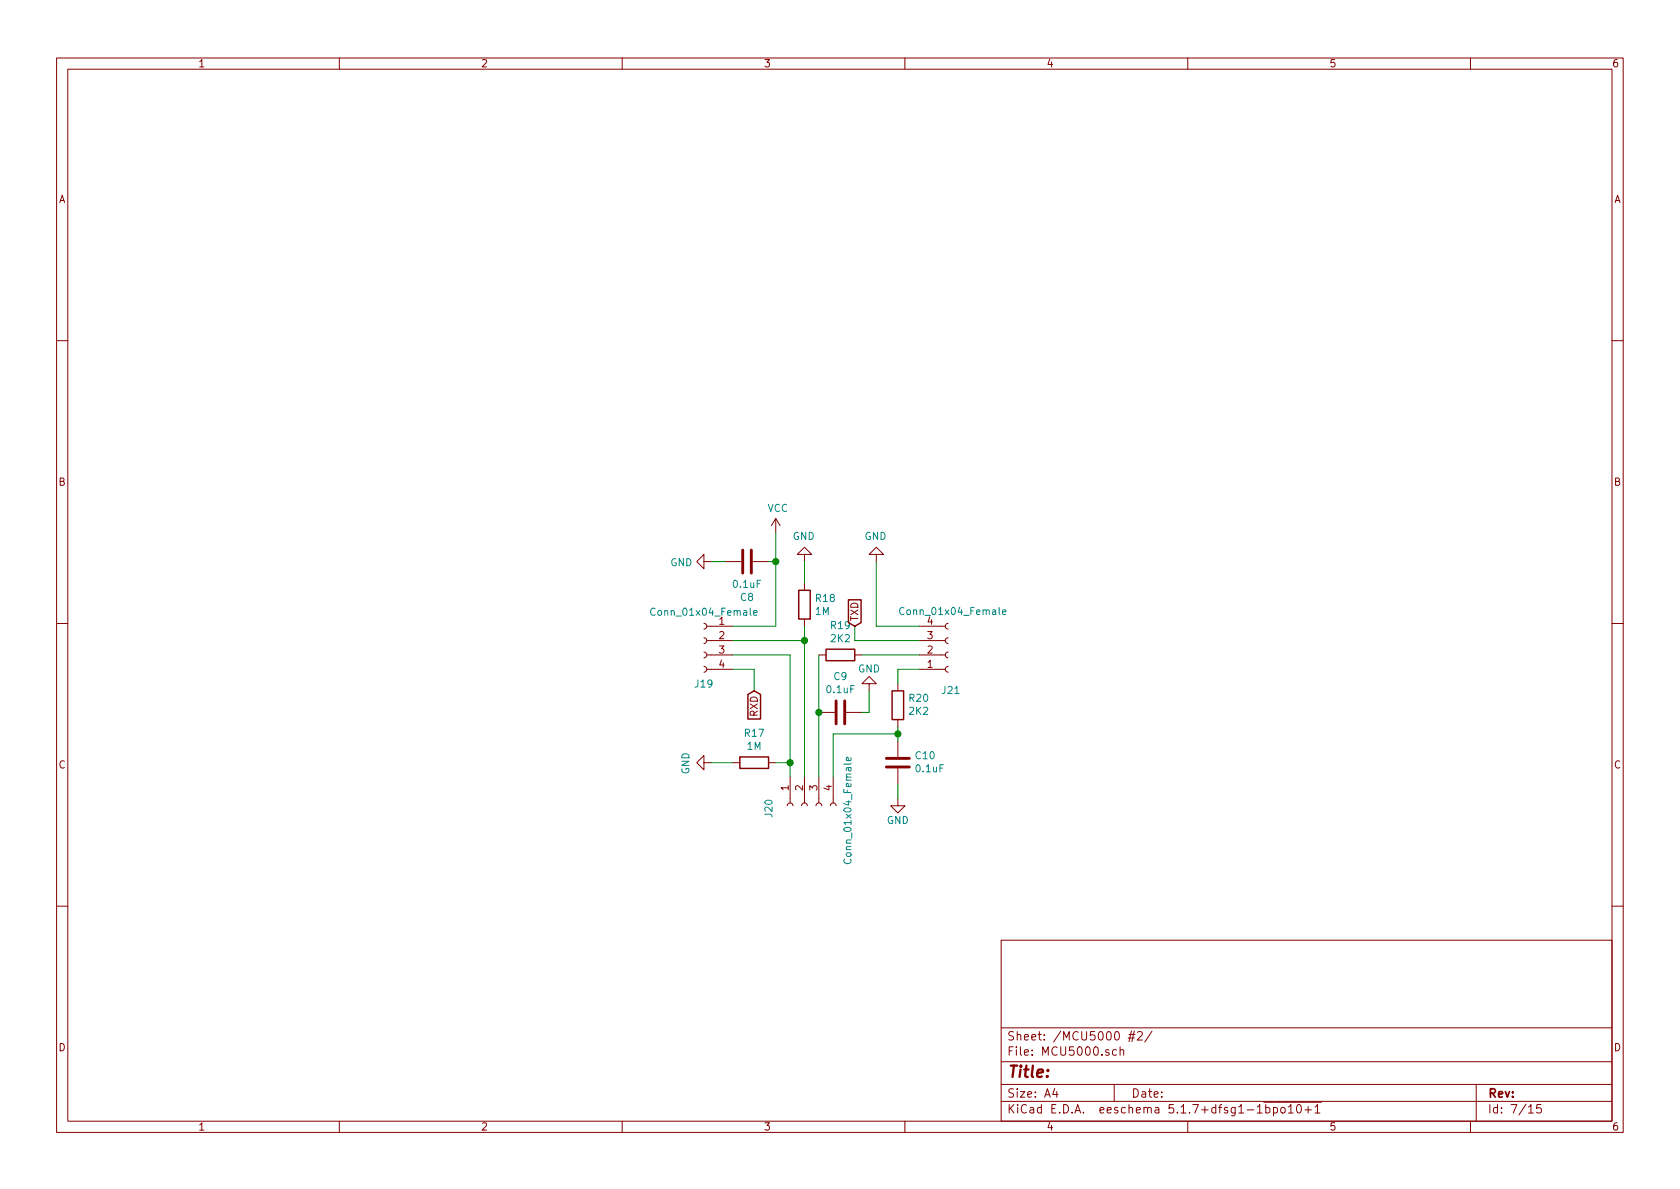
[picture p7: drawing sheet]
<svg xmlns="http://www.w3.org/2000/svg" width="297mm" height="210mm" viewBox="0 0 297 210" stroke-linecap="round" stroke-linejoin="round" font-family="sans-serif">
<g fill="none" stroke="#840000" stroke-width=".18">
<path d="M10 10.3h277v189.9h-277zM12 12.2h273v186.1h-273zM60 10.3v1.9M110 10.3v1.9M160 10.3v1.9M210 10.3v1.9M260 10.3v1.9M10 60.2h2M285 60.2h2M124.5 99.3v-1.3l-1.3 1.3 1.3 1.3v-1.3h1.2M128.3 99.3h2.8M133.1 99.3h2.8"/>
<path d="M137.2 91.7l-.8 1.3M137.2 91.7v2.5M137.2 91.7l.7 1.3M142.2 98h1.3l-1.3-1.2-1.2 1.2h1.2v1.3M154.9 98h1.3l-1.3-1.2-1.2 1.2h1.2v1.3M10 110.3h2M124.5 117.9l.3 .1 .2 .3-.2 .4-.3 .2M124.5 115.3l.3 .1 .2 .3-.2 .4-.3 .2M124.5 112.8l.3 .1 .2 .3-.2 .4-.3 .2M124.5 110.2l.3 .2 .2 .2-.2 .5-.3 .1M125 115.8h4.5M125 118.4h4.5"/>
<path d="M125 113.3h4.5M125 110.7h4.5M142.2 103.1v1.3M142.2 109.5v1.2M144.8 115.8h1.2M151.1 115.8h1.3M162.6 115.8h4.5M162.6 118.4h4.5M162.6 113.3h4.5M162.6 110.7h4.5M167.6 110.2l-.3 .1-.2 .4 .1 .3 .4 .2M167.6 112.8l-.3 .1-.2 .3 .1 .4 .4 .2"/>
<path d="M167.6 115.3l-.3 .1-.2 .3 .1 .4 .4 .2M167.6 117.9l-.3 .1-.2 .3 .1 .4 .4 .2M285 110.3h2M124.5 134.9v-1.3l-1.3 1.3 1.3 1.2v-1.2h1.2M129.5 134.9h1.3M135.9 134.9h1.3M139.7 137.4v4.6M142.2 137.4v4.6M144.8 137.4v4.6M144.8 126h2.8M147.3 137.4v4.6M149.6 126h2.8"/>
<path d="M153.7 120.9h1.2l-1.2-1.3-1.3 1.3h1.3v1.3M158.7 120.9v1.3M158.7 127.2v1.3M158.7 131.1v2.8M158.7 135.9v2.8M139.2 142.5l.1-.3 .3-.2 .4 .1 .2 .4M141.7 142.5l.2-.3 .2-.2 .5 .1 .1 .4M144.3 142.5l.1-.3 .3-.2 .4 .1 .2 .4M146.8 142.5l.1-.3 .3-.2 .5 .1 .1 .4M158.7 141.2v1.3h1.3l-1.3 1.3-1.2-1.3h1.2M10 160.2h2M177 166.3h108v32h-108z"/>
<path d="M285 160.2h2M60 198.3v1.9M110 198.3v1.9M160 198.3v1.9M177 194.8h108M177 191.8h108M177 187.8h108M177 181.8h108M186.5 192.5l-.4 1h1M186.8 193v1M197 191.8v3M197.4 185.7l-.4-.1-.3 .3 .1 .6h.6"/>
<path d="M198 185.7l.3-.1 .3 .1 .1 .9M198 185.1v1.5M199.5 183.6h1.1M199.6 182.9h1.1M200.1 182.3l-.5 1.9M200.6 182.3l-.5 1.9M201.1 182.6l.2-.2h.4l.2 .2 .1 .2-1 1.1h1M203.7 182.3l-1.3 2M210 198.3v1.9M222.3 196.8h.9M223.4 194.9h10.3M223.8 195.9l.4-.1 .3 .3v.6l-.3 .1-.4-.1"/>
<path d="M223.8 195.3v1.5M225.2 195.9l.4-.1 .3 .3-.1 .6-.2 .1-.4-.1M225.2 195.8v1.5M226.5 196l.2-.2 .5 .2v.5l-.1 .2-.4 .1-.2-.1zM227.8 195.8l.4-.5v1.5M227.8 196.8h.9M229.4 195.4l.2-.1a.8 .8 0 0 1 .5 .8 .8 .8 0 0 1-.5 .7 1 1 0 0 1-.2-1.4zM230.7 196.3h1.2M231.3 195.7v1.1M232.5 195.8l.4-.5v1.5M232.5 196.8h.9M260 198.3v1.9"/>
<path d="M261 191.8v6.5M270.3 195.8l.4-.5v1.5M270.3 196.8h.8M272.5 195.3h-.7l-.1 .7 .2-.1 .5 .1 .1 .2v.5l-.2 .1-.6-.1"/>
</g>
<path d="M141.2 104.4h2.1v5.1h-2.1zM146 114.8h5.1v2h-5.1zM150 106.1h2.2v4l-1.1 .6-1.1-.6zM130.8 133.9h5.1v2h-5.1zM132.2 122.8l1.1-.6 1.2 .6v4.3h-2.3zM157.7 122.2h2.1v5h-2.1z" fill="none" stroke="#840000" stroke-width=".25"/>
<path d="M115.8 107.7a.6 .6 0 0 0-.8 .4 .6 .6 0 0 0 .6 .7l.2-.1M133.2 108.4l.7-.1-.1-.3h-.4l-.2 .1 .1 .7h.5M159.8 107.5a.6 .6 0 0 0-.8 .5 .6 .6 0 0 0 .6 .7l.2-.1M177.3 108.2l.6-.1-.1-.2-.4-.1-.1 .2v.6h.5M150.4 134l.1 .3-.2 .2h-.6v-.5l.2-.1 .1 .6M149.3 151.9a.6 .6 0 0 0 .5 .9 .6 .6 0 0 0 .7-.6l-.2-.3" fill="none" stroke="#008484" stroke-width=".18"/>
<path d="M131.3 97.3v4M132.8 97.3v4M147.8 123.9v4.1M149.4 123.9v4.1M156.7 134.1h4.1M156.7 135.6h4.1" fill="none" stroke="#840000" stroke-width=".51"/>
<g fill="none" stroke="#008400" stroke-width=".18">
<path d="M125.7 99.3h2.6M135.9 99.3h1.3M137.2 94.2v16.5h-7.7M142.2 99.3v3.8M154.9 99.3v11.4h7.7M129.5 115.8h10.2v21.6M129.5 118.4h3.8v3.8M129.5 113.3h12.7M142.2 110.7v26.7M144.8 115.8v21.6M151.1 110.7v2.6h11.5M152.4 115.8h10.2"/>
<path d="M162.6 118.4h-3.9v2.5M125.7 134.9h3.8M137.2 134.9h2.5M153.7 122.2v3.8h-1.3M158.7 129.8h-11.4v7.6M158.7 128.5v2.6M158.7 138.7v2.5"/>
</g>
<g fill="#008400" stroke="#008400" stroke-width=".25">
<circle cx="139.7" cy="134.9" r=".51"/>
<circle cx="158.8" cy="129.8" r=".51"/>
<circle cx="144.8" cy="126" r=".51"/>
<circle cx="142.2" cy="113.3" r=".51"/>
<circle cx="137.2" cy="99.3" r=".51"/>
</g>
<text font-size="2.8" fill="#840000" x="178" y="190.5">Title:</text>
<g font-size="2.1" fill="#840000">
<text x="178" y="184">Sheet: /MCU5000 #2/</text>
<text x="178" y="186.7">File: MCU5000.sch</text>
<text x="178" y="196.9">KiCad E.D.A. eeschema 5.1.7+dfsg1-1bpo10+1</text>
<text x="178" y="194.1">Size: A4</text>
<text x="200" y="194.1">Date:</text>
<text x="263" y="194.1">Rev:</text>
<text x="263" y="196.9">Id: 7/15</text>
</g>
<g font-size="1.8" fill="#840000">
<text x="35" y="11.9">1</text>
<text x="85" y="11.9">2</text>
<text x="135" y="11.9">3</text>
<text x="185" y="11.9">4</text>
<text x="235" y="11.9">5</text>
<text x="285" y="11.9">6</text>
<text x="10.4" y="35.9">A</text>
<text x="285.4" y="35.9">A</text>
<text x="10.4" y="85.9">B</text>
<text x="285.4" y="85.9">B</text>
<text x="127.2" y="110.5">1</text>
<text x="127.2" y="113">2</text>
<text x="151.8" y="110" transform="rotate(-90 151.8 110)">TXD</text>
<text x="164" y="113">3</text>
<text x="127.2" y="115.6">3</text>
<text x="127.2" y="118.1">4</text>
<text x="164" y="118.1">1</text>
<text x="164" y="115.6">2</text>
<text x="134" y="126.7" transform="rotate(-90 134 126.7)">RXD</text>
<text x="10.4" y="135.9">C</text>
<text x="285.4" y="135.9">C</text>
<text x="139.4" y="139.8" transform="rotate(-90 139.4 139.8)">1</text>
<text x="142" y="139.8" transform="rotate(-90 142 139.8)">2</text>
<text x="144.5" y="139.8" transform="rotate(-90 144.5 139.8)">3</text>
<text x="147.1" y="139.8" transform="rotate(-90 147.1 139.8)">4</text>
<text x="10.4" y="185.9">D</text>
<text x="285.4" y="185.9">D</text>
<text x="35" y="199.9">1</text>
<text x="85" y="199.9">2</text>
<text x="135" y="199.9">3</text>
<text x="185" y="199.9">4</text>
<text x="235" y="199.9">5</text>
<text x="285" y="199.9">6</text>
</g>
<g font-size="1.8" fill="#008484">
<text x="135.7" y="90.5">VCC</text>
<text x="140.2" y="95.5">GND</text>
<text x="152.9" y="95.5">GND</text>
<text x="118.5" y="100.1">GND</text>
<text x="129.7" y="104">0.1uF</text>
<text x="131" y="106.3">C8</text>
<text x="144.3" y="106.4">R18</text>
<text x="115.7" y="108.9">Conn_01x04_Female</text>
<text x="144.2" y="108.8">1M</text>
<text x="147" y="111.2">R19</text>
<text x="147" y="113.6">2K2</text>
<text x="159.7" y="108.8">Conn_01x04_Female</text>
<text x="164" y="110.5">4</text>
<text x="151.7" y="118.9">GND</text>
<text x="123" y="121.6">J19</text>
<text x="146.3" y="122.6">0.1uF</text>
<text x="147.5" y="120.3">C9</text>
<text x="160.8" y="124.1">R20</text>
<text x="166.6" y="122.7">J21</text>
<text x="131.7" y="130.3">R17</text>
<text x="160.8" y="126.4">2K2</text>
<text x="121.9" y="137" transform="rotate(-90 121.9 137)">GND</text>
<text x="132.1" y="132.6">1M</text>
<text x="162" y="134.3">C10</text>
<text x="162.1" y="136.6">0.1uF</text>
<text x="136.6" y="144.4" transform="rotate(-90 136.6 144.4)">J20</text>
<text x="156.8" y="145.7">GND</text>
<text x="150.5" y="152.1" transform="rotate(-90 150.5 152.1)">Conn_01x04_Female</text>
</g>
</svg>
